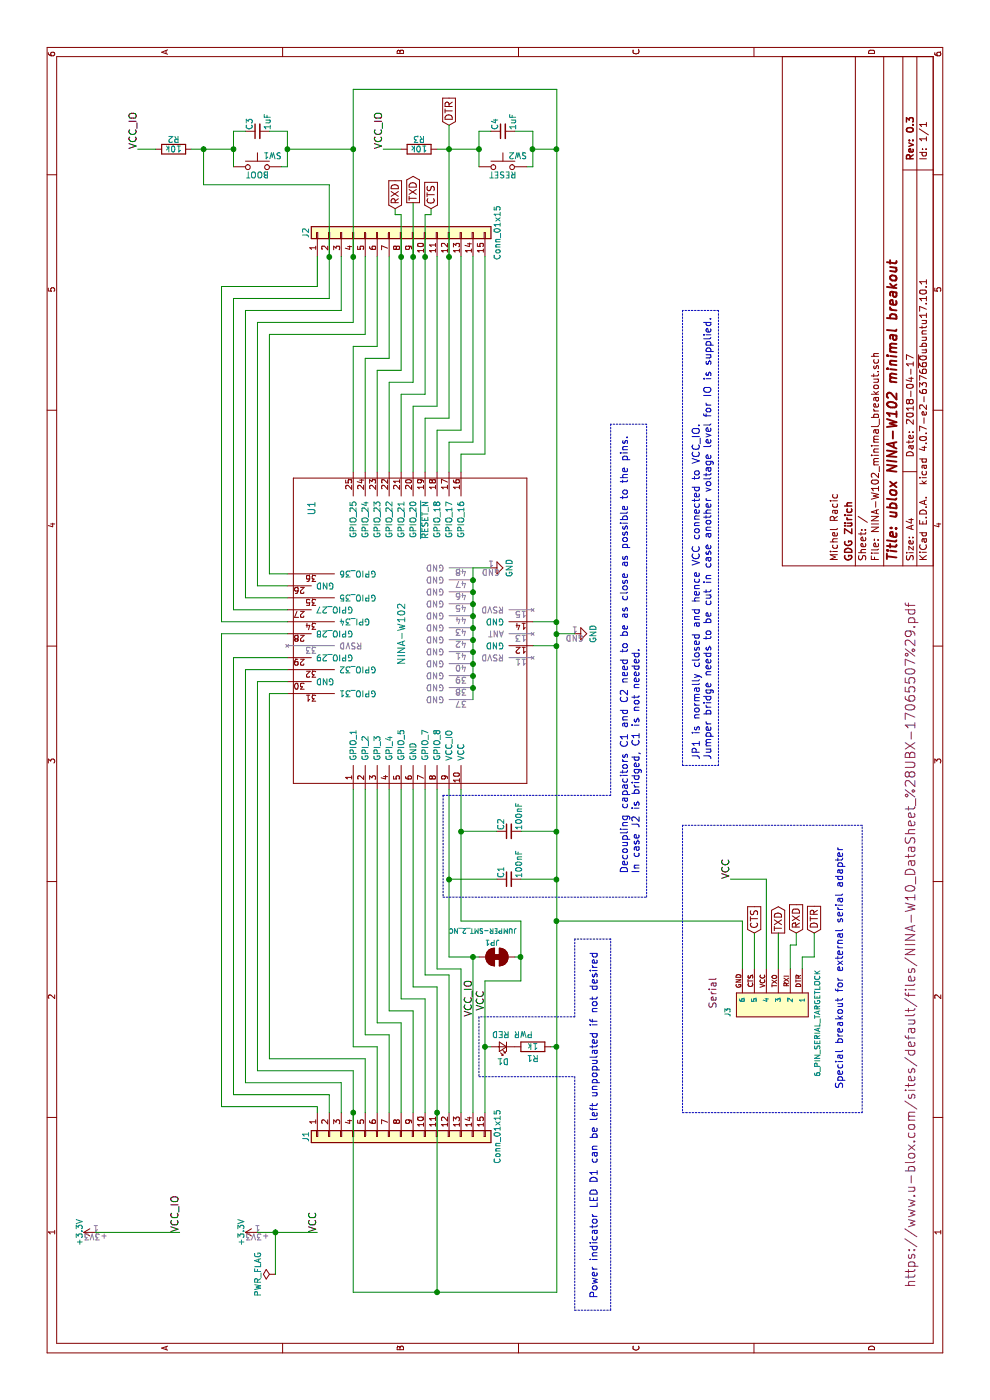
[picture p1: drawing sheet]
EESchema Schematic File Version 2
LIBS:power
LIBS:device
LIBS:switches
LIBS:relays
LIBS:motors
LIBS:transistors
LIBS:conn
LIBS:linear
LIBS:regul
LIBS:74xx
LIBS:cmos4000
LIBS:adc-dac
LIBS:memory
LIBS:xilinx
LIBS:microcontrollers
LIBS:dsp
LIBS:microchip
LIBS:analog_switches
LIBS:motorola
LIBS:texas
LIBS:intel
LIBS:audio
LIBS:interface
LIBS:digital-audio
LIBS:philips
LIBS:display
LIBS:cypress
LIBS:siliconi
LIBS:opto
LIBS:atmel
LIBS:contrib
LIBS:valves
LIBS:ublox_NINA-W102
LIBS:SparkFun-Aesthetics
LIBS:SparkFun-Batteries
LIBS:SparkFun-Boards
LIBS:SparkFun-Capacitors
LIBS:SparkFun-Clocks
LIBS:SparkFun-Coils
LIBS:SparkFun-Connectors
LIBS:SparkFun-DiscreteSemi
LIBS:SparkFun-Displays
LIBS:SparkFun-Electromechanical
LIBS:SparkFun-Fuses
LIBS:SparkFun-GPS
LIBS:SparkFun-Hardware
LIBS:SparkFun-IC-Amplifiers
LIBS:SparkFun-IC-Comms
LIBS:SparkFun-IC-Conversion
LIBS:SparkFun-IC-Logic
LIBS:SparkFun-IC-Memory
LIBS:SparkFun-IC-Microcontroller
LIBS:SparkFun-IC-Power
LIBS:SparkFun-IC-Special-Function
LIBS:SparkFun-Jumpers
LIBS:SparkFun-LED
LIBS:SparkFun-PowerSymbols
LIBS:SparkFun-RF
LIBS:SparkFun-Resistors
LIBS:SparkFun-Sensors
LIBS:SparkFun-Switches
LIBS:dk_Addressable-Specialty
LIBS:dk_Alarms-Buzzers-and-Sirens
LIBS:dk_Automotive-Relays
LIBS:dk_Balun
LIBS:dk_Barrel-Audio-Connectors
LIBS:dk_Battery-Holders-Clips-Contacts
LIBS:dk_Clock-Timing-Clock-Generators-PLLs-Frequency-Synthesizers
LIBS:dk_Clock-Timing-Programmable-Timers-and-Oscillators
LIBS:dk_Clock-Timing-Real-Time-Clocks
LIBS:dk_Coaxial-Connectors-RF
LIBS:dk_Current-Transducers
LIBS:dk_D-Sub-Connectors
LIBS:dk_DC-DC-Converters
LIBS:dk_Data-Acquisition-ADCs-DACs-Special-Purpose
LIBS:dk_Data-Acquisition-Analog-to-Digital-Converters-ADC
LIBS:dk_Data-Acquisition-Digital-Potentiometers
LIBS:dk_Data-Acquisition-Digital-to-Analog-Converters-DAC
LIBS:dk_Data-Acquisition-Touch-Screen-Controllers
LIBS:dk_Digital-Isolators
LIBS:dk_Diodes-Bridge-Rectifiers
LIBS:dk_Diodes-Rectifiers-Arrays
LIBS:dk_Diodes-Rectifiers-Single
LIBS:dk_Diodes-Zener-Single
LIBS:dk_Display-Modules-LED-Character-and-Numeric
LIBS:dk_Embedded-Microcontrollers
LIBS:dk_Encoders
LIBS:dk_Evaluation-Boards-Sensors
LIBS:dk_Ferrite-Beads-and-Chips
LIBS:dk_Fixed-Inductors
LIBS:dk_Fuses
LIBS:dk_Gas-Sensors
LIBS:dk_Humidity-Moisture-Sensors
LIBS:dk_Image-Sensors-Camera
LIBS:dk_Infrared-UV-Visible-Emitters
LIBS:dk_Inrush-Current-Limiters-ICL
LIBS:dk_Interface-Analog-Switches-Multiplexers-Demultiplexers
LIBS:dk_Interface-Analog-Switches-Special-Purpose
LIBS:dk_Interface-Controllers
LIBS:dk_Interface-Drivers-Receivers-Transceivers
LIBS:dk_Interface-I-O-Expanders
LIBS:dk_Interface-Modules
LIBS:dk_Interface-Sensor-Capacitive-Touch
LIBS:dk_Interface-Sensor-and-Detector-Interfaces
LIBS:dk_Interface-Specialized
LIBS:dk_LED-Indication-Discrete
LIBS:dk_LEDs-Circuit-Board-Indicators-Arrays-Light-Bars-Bar-Graphs
LIBS:dk_Linear-Amplifiers-Audio
LIBS:dk_Linear-Amplifiers-Instrumentation-OP-Amps-Buffer-Amps
LIBS:dk_Linear-Comparators
LIBS:dk_Logic-Buffers-Drivers-Receivers-Transceivers
LIBS:dk_Logic-Flip-Flops
LIBS:dk_Logic-Gates-and-Inverters
LIBS:dk_Logic-Multivibrators
LIBS:dk_Logic-Shift-Registers
LIBS:dk_Logic-Signal-Switches-Multiplexers-Decoders
LIBS:dk_Logic-Translators-Level-Shifters
LIBS:dk_Magnetic-Sensors-Compass-Magnetic-Field-Modules
LIBS:dk_Magnetic-Sensors-Linear-Compass-ICs
LIBS:dk_Magnetic-Sensors-Switches-Solid-State
LIBS:dk_Memory
LIBS:dk_Memory-Connectors-PC-Card-Sockets
LIBS:dk_Microphones
LIBS:dk_Modular-Connectors-Jacks
LIBS:dk_Modular-Connectors-Jacks-With-Magnetics
LIBS:dk_Motion-Sensors-Accelerometers
LIBS:dk_Motion-Sensors-IMUs-Inertial-Measurement-Units
LIBS:dk_Motion-Sensors-Tilt-Switches
LIBS:dk_Navigation-Switches-Joystick
LIBS:dk_Optical-Sensors-Ambient-Light-IR-UV-Sensors
LIBS:dk_Optical-Sensors-Photo-Detectors-Remote-Receiver
LIBS:dk_Optical-Sensors-Photodiodes
LIBS:dk_Optical-Sensors-Phototransistors
LIBS:dk_Optical-Sensors-Reflective-Analog-Output
LIBS:dk_Optoisolators-Logic-Output
LIBS:dk_Optoisolators-Transistor-Photovoltaic-Output
LIBS:dk_Optoisolators-Triac-SCR-Output
LIBS:dk_Oscillators
LIBS:dk_PMIC-AC-DC-Converters-Offline-Switchers
LIBS:dk_PMIC-Battery-Chargers
LIBS:dk_PMIC-Battery-Management
LIBS:dk_PMIC-Current-Regulation-Management
LIBS:dk_PMIC-Full-Half-Bridge-Drivers
LIBS:dk_PMIC-Gate-Drivers
LIBS:dk_PMIC-LED-Drivers
LIBS:dk_PMIC-Motor-Drivers-Controllers
LIBS:dk_PMIC-OR-Controllers-Ideal-Diodes
LIBS:dk_PMIC-Power-Distribution-Switches-Load-Drivers
LIBS:dk_PMIC-Power-Management-Specialized
LIBS:dk_PMIC-RMS-to-DC-Converters
LIBS:dk_PMIC-Supervisors
LIBS:dk_PMIC-Thermal-Management
LIBS:dk_PMIC-V-F-and-F-V-Converters
LIBS:dk_PMIC-Voltage-Reference
LIBS:dk_PMIC-Voltage-Regulators-DC-DC-Switching-Controllers
LIBS:dk_PMIC-Voltage-Regulators-DC-DC-Switching-Regulators
LIBS:dk_PMIC-Voltage-Regulators-Linear
LIBS:dk_PMIC-Voltage-Regulators-Special-Purpose
LIBS:dk_Power-Relays-Over-2-Amps
LIBS:dk_Pressure-Sensors-Transducers
LIBS:dk_Programmable-Oscillators
LIBS:dk_Pushbutton-Switches
LIBS:dk_RF-Amplifiers
LIBS:dk_RF-Antennas
LIBS:dk_RF-Demodulators
LIBS:dk_RF-Detectors
LIBS:dk_RF-Evaluation-and-Development-Kits-Boards
LIBS:dk_RF-Receivers
LIBS:dk_RF-Switches
LIBS:dk_RF-Transceiver-ICs
LIBS:dk_RF-Transceiver-Modules
LIBS:dk_RF-Transmitters
LIBS:dk_RFID-RF-Access-Monitoring-ICs
LIBS:dk_Rectangular-Connectors-Headers-Male-Pins
LIBS:dk_Reed-Relays
LIBS:dk_Resistor-Networks-Arrays
LIBS:dk_Rotary-Potentiometers-Rheostats
LIBS:dk_Sensors-Transducers_Accessories
LIBS:dk_Signal-Relays-Up-to-2-Amps
LIBS:dk_Slide-Switches
LIBS:dk_Solid-State-Relays
LIBS:dk_Specialized-ICs
LIBS:dk_Specialized-Sensors
LIBS:dk_Surge-Suppression-ICs
LIBS:dk_TVS-Diodes
LIBS:dk_TVS-Mixed-Technology
LIBS:dk_Tactile-Switches
LIBS:dk_Temperature-Sensors-Analog-and-Digital-Output
LIBS:dk_Thermal-Cutoffs-Thermal-Fuses
LIBS:dk_Thyristors-DIACs-SIDACs
LIBS:dk_Thyristors-SCRs
LIBS:dk_Thyristors-TRIACs
LIBS:dk_Toggle-Switches
LIBS:dk_Transistors-Bipolar-BJT-Arrays
LIBS:dk_Transistors-Bipolar-BJT-RF
LIBS:dk_Transistors-Bipolar-BJT-Single
LIBS:dk_Transistors-Bipolar-BJT-Single-Pre-Biased
LIBS:dk_Transistors-FETs-MOSFETs-Arrays
LIBS:dk_Transistors-FETs-MOSFETs-RF
LIBS:dk_Transistors-FETs-MOSFETs-Single
LIBS:dk_Transistors-JFETs
LIBS:dk_Trimmer-Potentiometers
LIBS:dk_USB-DVI-HDMI-Connectors
LIBS:NINA-W102_minimal_breakout-cache
EELAYER 25 0
EELAYER END
$Descr A4 11693 8268
encoding utf-8
Sheet 1 1
Title "ublox NINA-W102 minimal breakout"
Date "2018-04-17"
Rev "0.3"
Comp "GDG Zürich"
Comment1 "Michel Racic"
Comment2 ""
Comment3 ""
Comment4 ""
$EndDescr
$Comp
L NINA-W102 U1
U 1 1
P 6350 3400
F 0 "U1" H 7450 4200 60  0000 C CNN
F 1 "NINA-W102" H 6400 3450 60  0000 C CNN
F 2 "lib:NINA-W102" H 5400 4800 60  0001 C CNN
F 3 "https://www.u-blox.com/sites/default/files/NINA-W10_DataSheet_%28UBX-17065507%29.pdf" H 3800 -800 79  0000 C CNN
	1    6350 3400
	1    0    0    -1  
$EndComp
$Comp
L C_Small C1
U 1 1
P 4350 4250
F 0 "C1" H 4360 4320 50  0000 L CNN
F 1 "100nF" H 4360 4170 50  0000 L CNN
F 2 "Capacitors_SMD:C_1206_HandSoldering" H 4350 4250 50  0001 C CNN
F 3 "" H 4350 4250 50  0001 C CNN
	1    4350 4250
	1    0    0    -1  
$EndComp
$Comp
L +3.3V #PWR01
U 1 1
P 1400 2150
F 0 "#PWR01" H 1400 2000 50  0001 C CNN
F 1 "+3.3V" H 1400 2290 50  0000 C CNN
F 2 "" H 1400 2150 50  0001 C CNN
F 3 "" H 1400 2150 50  0001 C CNN
	1    1400 2150
	1    0    0    -1  
$EndComp
$Comp
L C_Small C2
U 1 1
P 4750 4250
F 0 "C2" H 4760 4320 50  0000 L CNN
F 1 "100nF" H 4760 4170 50  0000 L CNN
F 2 "Capacitors_SMD:C_1206_HandSoldering" H 4750 4250 50  0001 C CNN
F 3 "" H 4750 4250 50  0001 C CNN
	1    4750 4250
	1    0    0    -1  
$EndComp
$Comp
L Conn_01x15 J2
U 1 1
P 9750 3350
F 0 "J2" H 9750 4150 50  0000 C CNN
F 1 "Conn_01x15" H 9750 2550 50  0000 C CNN
F 2 "Connectors-SparkFun:1X15_LOCK" H 9750 3350 50  0001 C CNN
F 3 "" H 9750 3350 50  0001 C CNN
	1    9750 3350
	1    0    0    -1  
$EndComp
$Comp
L Conn_01x15 J1
U 1 1
P 2200 3350
F 0 "J1" H 2200 4150 50  0000 C CNN
F 1 "Conn_01x15" H 2200 2550 50  0000 C CNN
F 2 "Connectors-SparkFun:1X15_LOCK" H 2200 3350 50  0001 C CNN
F 3 "" H 2200 3350 50  0001 C CNN
	1    2200 3350
	-1   0    0    -1  
$EndComp
$Comp
L PWR_FLAG #FLG02
U 1 1
P 1050 2300
F 0 "#FLG02" H 1050 2375 50  0001 C CNN
F 1 "PWR_FLAG" H 1050 2450 50  0000 C CNN
F 2 "" H 1050 2300 50  0001 C CNN
F 3 "" H 1050 2300 50  0001 C CNN
	1    1050 2300
	1    0    0    -1  
$EndComp
$Comp
L GND #PWR03
U 1 1
P 6400 4800
F 0 "#PWR03" H 6400 4550 50  0001 C CNN
F 1 "GND" H 6400 4650 50  0000 C CNN
F 2 "" H 6400 4800 50  0001 C CNN
F 3 "" H 6400 4800 50  0001 C CNN
	1    6400 4800
	1    0    0    -1  
$EndComp
$Comp
L SW_Push SW2
U 1 1
P 10300 4200
F 0 "SW2" H 10350 4300 50  0000 L CNN
F 1 "RESET" H 10300 4140 50  0000 C CNN
F 2 "switchessilicone:TACTILE_SWITCH_SMD_6.0X6.0MM" H 10300 4400 50  0001 C CNN
F 3 "" H 10300 4400 50  0001 C CNN
	1    10300 4200
	0    1    1    0   
$EndComp
$Comp
L C_Small C4
U 1 1
P 10600 4200
F 0 "C4" H 10610 4270 50  0000 L CNN
F 1 "1uF" H 10610 4120 50  0000 L CNN
F 2 "Capacitors_SMD:C_1206_HandSoldering" H 10600 4200 50  0001 C CNN
F 3 "" H 10600 4200 50  0001 C CNN
	1    10600 4200
	1    0    0    -1  
$EndComp
$Comp
L R R3
U 1 1
P 10450 3500
F 0 "R3" V 10530 3500 50  0000 C CNN
F 1 "10k" V 10450 3500 50  0000 C CNN
F 2 "Resistors_SMD:R_1206_HandSoldering" V 10380 3500 50  0001 C CNN
F 3 "" H 10450 3500 50  0001 C CNN
	1    10450 3500
	1    0    0    -1  
$EndComp
$Comp
L SW_Push SW1
U 1 1
P 10300 2150
F 0 "SW1" H 10350 2250 50  0000 L CNN
F 1 "BOOT" H 10300 2090 50  0000 C CNN
F 2 "switchessilicone:TACTILE_SWITCH_SMD_6.0X6.0MM" H 10300 2350 50  0001 C CNN
F 3 "" H 10300 2350 50  0001 C CNN
	1    10300 2150
	0    1    1    0   
$EndComp
$Comp
L C_Small C3
U 1 1
P 10600 2150
F 0 "C3" H 10610 2220 50  0000 L CNN
F 1 "1uF" H 10610 2070 50  0000 L CNN
F 2 "Capacitors_SMD:C_1206_HandSoldering" H 10600 2150 50  0001 C CNN
F 3 "" H 10600 2150 50  0001 C CNN
	1    10600 2150
	1    0    0    -1  
$EndComp
$Comp
L R R2
U 1 1
P 10450 1450
F 0 "R2" V 10530 1450 50  0000 C CNN
F 1 "10k" V 10450 1450 50  0000 C CNN
F 2 "Resistors_SMD:R_1206_HandSoldering" V 10380 1450 50  0001 C CNN
F 3 "" H 10450 1450 50  0001 C CNN
	1    10450 1450
	1    0    0    -1  
$EndComp
$Comp
L LED_Small D1
U 1 1
P 2950 4200
F 0 "D1" H 2900 4325 50  0000 L CNN
F 1 "PWR RED" H 2700 4100 50  0000 L CNN
F 2 "LEDs:LED_1206_HandSoldering" V 2950 4200 50  0001 C CNN
F 3 "" V 2950 4200 50  0001 C CNN
	1    2950 4200
	0    -1   -1   0   
$EndComp
$Comp
L R R1
U 1 1
P 2950 4450
F 0 "R1" V 2850 4450 50  0000 C CNN
F 1 "1k" V 2950 4450 50  0000 C CNN
F 2 "Resistors_SMD:R_1206_HandSoldering" V 2880 4450 50  0001 C CNN
F 3 "" H 2950 4450 50  0001 C CNN
	1    2950 4450
	1    0    0    -1  
$EndComp
Text Notes 4400 5350 0    60   ~ 0
Decoupling capacitors C1 and C2 need to be as close as possible to the pins.\nIn case J2 is bridged, C1 is not needed.
Text Notes 850  5000 0    60   ~ 0
Power indicator LED D1 can be left unpopulated if not desired
$Comp
L 6_PIN_SERIAL_TARGETLOCK J3
U 1 1
P 3400 6700
F 0 "J3" H 3200 7300 45  0000 L BNN
F 1 "6_PIN_SERIAL_TARGETLOCK" H 2700 6550 45  0000 L BNN
F 2 "Connectors-SparkFun:1X06_LOCK" H 3400 7400 20  0001 C CNN
F 3 "" H 3400 6700 50  0001 C CNN
F 4 "Serial" H 3400 7450 60  0000 C CNN "Field4"
	1    3400 6700
	1    0    0    -1  
$EndComp
Text GLabel 9950 3300 2    60   Input ~ 0
RXD
Text GLabel 3900 6650 2    60   Input ~ 0
RXD
Text GLabel 3900 6500 2    60   Output ~ 0
TXD
Text GLabel 3900 6800 2    60   Input ~ 0
DTR
Text GLabel 3900 6300 2    60   Input ~ 0
CTS
Text GLabel 10650 3750 2    60   Input ~ 0
DTR
Text GLabel 10000 3450 2    60   Output ~ 0
TXD
Text GLabel 9950 3600 2    60   Input ~ 0
CTS
Text Notes 2600 7050 0    60   ~ 0
Special breakout for external serial adapter
$Comp
L JUMPER-SMT_2_NC JP1
U 1 1
P 3700 4150
F 0 "JP1" H 3600 4250 45  0000 L BNN
F 1 "JUMPER-SMT_2_NC" H 3300 4350 39  0000 L BNN
F 2 "Jumpers:SMT-JUMPER_2_NC_TRACE_SILK" H 3700 4350 20  0001 C CNN
F 3 "" H 3700 4150 60  0001 C CNN
	1    3700 4150
	0    1    1    0   
$EndComp
Text Notes 5350 5950 0    60   ~ 0
JP1 is normally closed and hence VCC connected to VCC_IO.\nJumper bridge needs to be cut in case another voltage level for IO is supplied.
Wire Wire Line
	7750 3850 7900 3850
Wire Wire Line
	7900 3850 7900 4050
Wire Wire Line
	7900 4050 9550 4050
Wire Wire Line
	7750 3750 8000 3750
Wire Wire Line
	8000 3750 8000 3950
Wire Wire Line
	8000 3950 9550 3950
Wire Wire Line
	9550 3850 8100 3850
Wire Wire Line
	8100 3850 8100 3650
Wire Wire Line
	8100 3650 7750 3650
Wire Wire Line
	8200 3750 8200 3550
Wire Wire Line
	8200 3550 7750 3550
Wire Wire Line
	9550 3650 8300 3650
Wire Wire Line
	8300 3650 8300 3450
Wire Wire Line
	8300 3450 7750 3450
Wire Wire Line
	8400 3550 9900 3550
Wire Wire Line
	8400 3550 8400 3350
Wire Wire Line
	8400 3350 7750 3350
Wire Wire Line
	8500 3450 8500 3250
Wire Wire Line
	8500 3250 7750 3250
Wire Wire Line
	8600 3350 9900 3350
Wire Wire Line
	8600 3350 8600 3150
Wire Wire Line
	8600 3150 7750 3150
Wire Wire Line
	9550 3250 8700 3250
Wire Wire Line
	8700 3250 8700 3050
Wire Wire Line
	8700 3050 7750 3050
Wire Wire Line
	9550 3150 8800 3150
Wire Wire Line
	8800 3150 8800 2950
Wire Wire Line
	8800 2950 7750 2950
Wire Wire Line
	9550 3050 8900 3050
Wire Wire Line
	8900 3050 8900 2250
Wire Wire Line
	8900 2250 6900 2250
Wire Wire Line
	6900 2250 6900 2400
Wire Wire Line
	9000 2950 10950 2950
Wire Wire Line
	9000 2950 9000 2150
Wire Wire Line
	9000 2150 6800 2150
Wire Wire Line
	6800 2150 6800 2400
Wire Wire Line
	9550 2850 9100 2850
Wire Wire Line
	9100 2850 9100 2050
Wire Wire Line
	9100 2050 6700 2050
Wire Wire Line
	6700 2050 6700 2400
Wire Wire Line
	9200 2750 10150 2750
Wire Wire Line
	9200 2750 9200 1950
Wire Wire Line
	9200 1950 6600 1950
Wire Wire Line
	6600 1950 6600 2400
Wire Wire Line
	9550 2650 9300 2650
Wire Wire Line
	9300 2650 9300 1850
Wire Wire Line
	9300 1850 6500 1850
Wire Wire Line
	6500 1850 6500 2400
Wire Wire Line
	6300 4650 6300 4450
Wire Wire Line
	6500 4650 6500 4450
Wire Wire Line
	4000 3850 5100 3850
Wire Wire Line
	4000 4350 4000 3850
Wire Wire Line
	3500 4350 4000 4350
Wire Wire Line
	3500 4050 3500 4350
Connection ~ 3700 4350
Wire Wire Line
	3700 3750 5100 3750
Wire Wire Line
	3700 3750 3700 4000
Connection ~ 3700 3950
Wire Wire Line
	4750 3850 4750 4150
Connection ~ 4750 3850
Wire Wire Line
	4350 4150 4350 3750
Connection ~ 4350 3750
Wire Wire Line
	4350 4650 4350 4350
Wire Wire Line
	900  4650 10950 4650
Wire Wire Line
	4750 4650 4750 4350
Wire Wire Line
	3600 3650 3600 3850
Wire Wire Line
	3600 3850 2400 3850
Wire Wire Line
	2400 3750 3550 3750
Wire Wire Line
	3550 3750 3550 3550
Wire Wire Line
	3550 3550 5100 3550
Wire Wire Line
	3450 3450 5100 3450
Wire Wire Line
	3350 3350 5100 3350
Wire Wire Line
	3250 3250 5100 3250
Wire Wire Line
	3450 3650 3450 3450
Wire Wire Line
	900  3650 3450 3650
Wire Wire Line
	3350 3350 3350 3550
Wire Wire Line
	3350 3550 2400 3550
Wire Wire Line
	3250 3250 3250 3450
Wire Wire Line
	3250 3450 2400 3450
Wire Wire Line
	5100 3150 3150 3150
Wire Wire Line
	3150 3150 3150 3350
Wire Wire Line
	3150 3350 2400 3350
Wire Wire Line
	5100 3050 3050 3050
Wire Wire Line
	3050 3050 3050 3250
Wire Wire Line
	3050 3250 2400 3250
Wire Wire Line
	5100 2950 2950 2950
Wire Wire Line
	2950 2950 2950 3150
Wire Wire Line
	2950 3150 2400 3150
Wire Wire Line
	2850 2250 2850 3050
Wire Wire Line
	2850 3050 2400 3050
Wire Wire Line
	2750 2950 2750 2150
Wire Wire Line
	900  2950 2750 2950
Wire Wire Line
	5900 2400 5900 2250
Wire Wire Line
	5900 2250 2850 2250
Wire Wire Line
	6000 2400 6000 2150
Wire Wire Line
	6000 2150 2750 2150
Wire Wire Line
	6100 2400 6100 2050
Wire Wire Line
	6100 2050 2650 2050
Wire Wire Line
	2650 2050 2650 2850
Wire Wire Line
	2650 2850 2400 2850
Wire Wire Line
	6200 2400 6200 1950
Wire Wire Line
	6200 1950 2550 1950
Wire Wire Line
	2550 1950 2550 2750
Wire Wire Line
	2550 2750 2400 2750
Wire Wire Line
	6400 2400 6400 1850
Wire Wire Line
	6400 1850 2450 1850
Wire Wire Line
	2450 1850 2450 2650
Wire Wire Line
	2450 2650 2400 2650
Wire Wire Line
	3600 3650 5100 3650
Connection ~ 6400 4650
Wire Wire Line
	5850 3950 6950 3950
Connection ~ 5950 3950
Connection ~ 6050 3950
Connection ~ 6150 3950
Connection ~ 6250 3950
Connection ~ 6350 3950
Connection ~ 6450 3950
Connection ~ 6550 3950
Connection ~ 6650 3950
Connection ~ 6750 3950
Connection ~ 6850 3950
Wire Wire Line
	6950 3950 6950 4100
Connection ~ 4750 4650
Wire Wire Line
	6400 4650 6400 4800
Wire Wire Line
	10950 4650 10950 2950
Connection ~ 6500 4650
Connection ~ 9550 2950
Wire Wire Line
	900  2950 900  4650
Connection ~ 4350 4650
Connection ~ 2400 3650
Connection ~ 900  3650
Wire Wire Line
	1400 2150 1400 2650
Connection ~ 1400 2300
Connection ~ 6300 4650
Wire Wire Line
	10300 4400 10300 4450
Wire Wire Line
	10300 4450 10600 4450
Wire Wire Line
	10450 4450 10450 4650
Connection ~ 10450 4650
Wire Wire Line
	10600 4450 10600 4300
Connection ~ 10450 4450
Connection ~ 9550 3750
Wire Wire Line
	10450 3200 10450 3350
Wire Wire Line
	10300 4000 10600 4000
Wire Wire Line
	10450 3650 10450 4000
Wire Wire Line
	10600 4000 10600 4100
Connection ~ 10450 4000
Connection ~ 10450 3750
Wire Wire Line
	10300 2350 10300 2400
Wire Wire Line
	10300 2400 10600 2400
Wire Wire Line
	10450 2400 10450 2950
Wire Wire Line
	10600 2400 10600 2250
Connection ~ 10450 2400
Wire Wire Line
	10450 1150 10450 1300
Wire Wire Line
	10300 1950 10600 1950
Wire Wire Line
	10450 1600 10450 1950
Wire Wire Line
	10600 1950 10600 2050
Connection ~ 10450 1950
Connection ~ 10450 1700
Connection ~ 10450 2950
Wire Wire Line
	10150 2750 10150 1700
Wire Wire Line
	10150 1700 10450 1700
Connection ~ 9550 2750
Wire Wire Line
	2950 4050 2950 4100
Connection ~ 2950 4050
Wire Wire Line
	2950 4600 2950 4650
Connection ~ 2950 4650
Wire Notes Line
	4200 3700 4200 5400
Wire Notes Line
	4200 5400 8150 5400
Wire Notes Line
	5050 3700 5050 5100
Wire Notes Line
	5050 3700 4200 3700
Wire Notes Line
	8150 5400 8150 5100
Wire Notes Line
	8150 5100 5050 5100
Wire Notes Line
	2700 4000 2700 4800
Wire Notes Line
	2700 4800 750  4800
Wire Notes Line
	750  4800 750  5100
Wire Notes Line
	750  5100 3850 5100
Wire Notes Line
	3850 5100 3850 4800
Wire Notes Line
	3850 4800 3200 4800
Wire Notes Line
	3200 4800 3200 4000
Wire Notes Line
	3200 4000 2700 4000
Wire Wire Line
	3600 6200 4000 6200
Wire Wire Line
	4000 6200 4000 4650
Connection ~ 4000 4650
Wire Wire Line
	3600 6400 4350 6400
Wire Wire Line
	4350 6400 4350 6100
Wire Wire Line
	3900 6300 3600 6300
Wire Wire Line
	3900 6500 3600 6500
Wire Wire Line
	3900 6650 3800 6650
Wire Wire Line
	3800 6650 3800 6600
Wire Wire Line
	3800 6600 3600 6600
Wire Wire Line
	3900 6800 3700 6800
Wire Wire Line
	3700 6800 3700 6700
Wire Wire Line
	3700 6700 3600 6700
Wire Wire Line
	8500 3450 10000 3450
Connection ~ 9550 3350
Connection ~ 9550 3450
Connection ~ 9550 3550
Wire Notes Line
	2400 5700 2400 7200
Wire Notes Line
	2400 7200 4800 7200
Wire Notes Line
	4800 7200 4800 5700
Wire Notes Line
	4800 5700 2400 5700
Wire Wire Line
	9950 3300 9900 3300
Wire Wire Line
	9900 3300 9900 3350
Wire Wire Line
	9950 3600 9900 3600
Wire Wire Line
	9900 3600 9900 3550
Wire Wire Line
	3700 4300 3700 4350
Wire Notes Line
	5300 5700 5300 6000
Wire Notes Line
	5300 6000 9100 6000
Wire Notes Line
	9100 6000 9100 5700
Wire Notes Line
	9100 5700 5300 5700
$Comp
L GND #PWR04
U 1 1
P 6950 4100
F 0 "#PWR04" H 6950 3850 50  0001 C CNN
F 1 "GND" H 6950 3950 50  0000 C CNN
F 2 "" H 6950 4100 50  0001 C CNN
F 3 "" H 6950 4100 50  0001 C CNN
	1    6950 4100
	1    0    0    -1  
$EndComp
$Comp
L +3.3V #PWR_IO05
U 1 1
P 1400 800
F 0 "#PWR_IO05" H 1400 650 50  0001 C CNN
F 1 "+3.3V" H 1400 940 50  0000 C CNN
F 2 "" H 1400 800 50  0001 C CNN
F 3 "" H 1400 800 50  0001 C CNN
	1    1400 800 
	1    0    0    -1  
$EndComp
Wire Wire Line
	1400 800  1400 1500
Wire Wire Line
	2400 4050 3500 4050
Text Label 10450 3200 0    60   ~ 0
VCC_IO
Text Label 3200 3950 0    60   ~ 0
VCC_IO
Text Label 1400 1500 0    60   ~ 0
VCC_IO
Wire Wire Line
	8200 3750 10650 3750
Wire Wire Line
	2400 3950 3700 3950
Text Label 3250 4050 0    60   ~ 0
VCC
Wire Wire Line
	1400 2300 1050 2300
Text Label 1400 2650 0    60   ~ 0
VCC
Text Label 10450 1150 0    60   ~ 0
VCC_IO
Text Label 4350 6100 0    60   ~ 0
VCC
Connection ~ 2400 2950
$EndSCHEMATC
